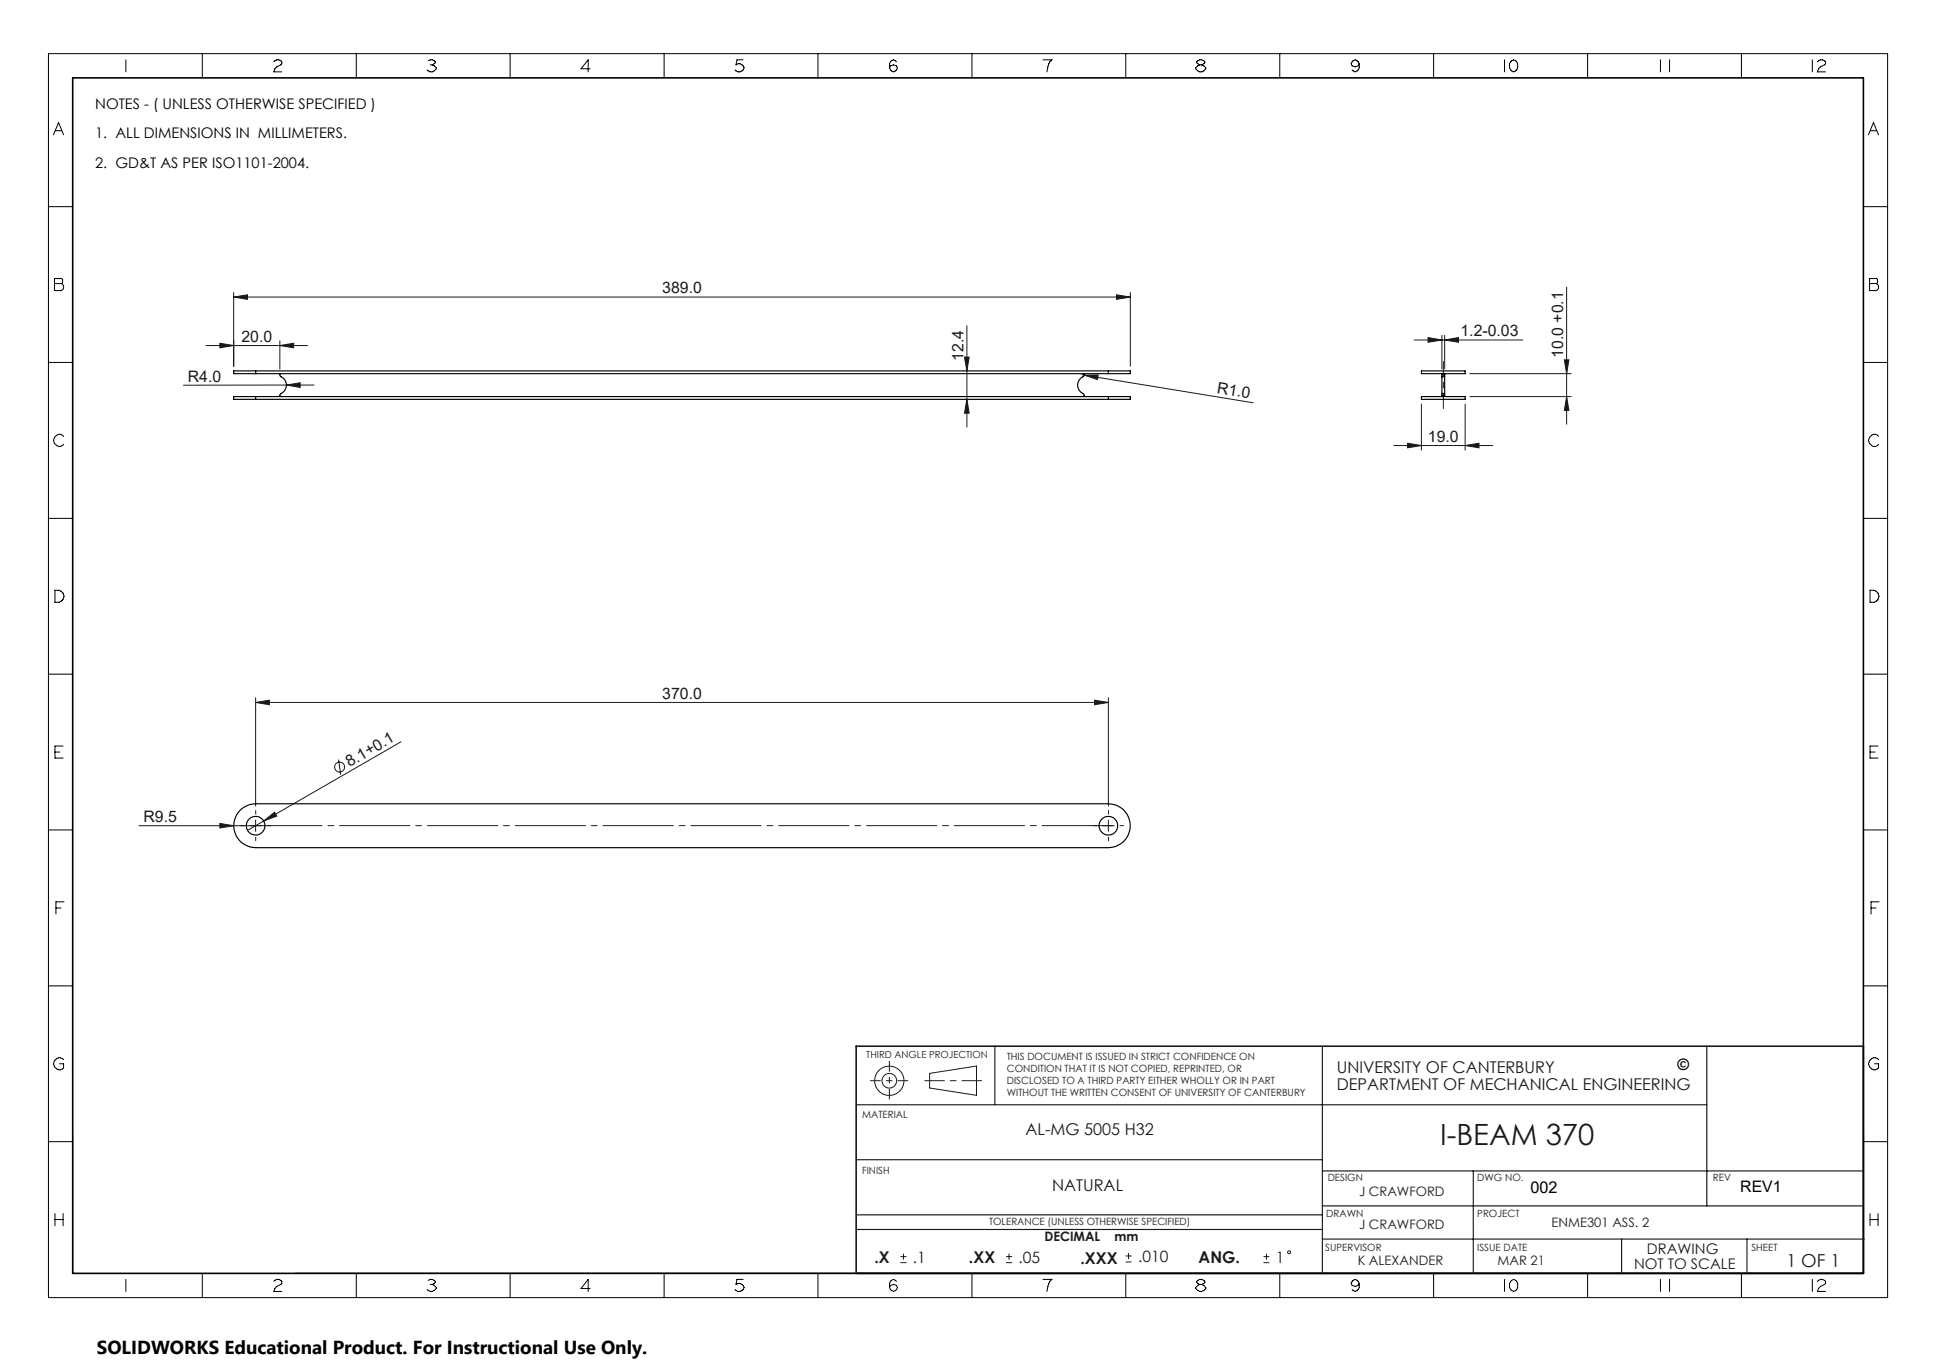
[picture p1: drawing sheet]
<svg xmlns="http://www.w3.org/2000/svg" width="420mm" height="297mm" viewBox="0 0 420 297" stroke-linecap="round" stroke-linejoin="round" font-family="sans-serif">
<g fill="none" stroke="#191924" stroke-width=".22">
<path d="M44.7 75h22M47.7 74.5l3 .5-3 .5zM50.7 64.4l3-.4v.9zM50.7 63.5v15.9M50.7 64.4h194.5M60.7 75l3-.5v1zM60.7 73.9v6.1M209.2 77.5h1.1l-.5 3zM209.8 70.7v21.9M242.2 64l3 .4-3 .5zM245.2 63.5v15.9M306.8 73.8h23.6"/>
<path d="M309.8 73.2l3 .6-3 .5zM312.8 72.7v7.3M313.4 73.8l3-.6v1.1zM313.4 72.7v7.3M339.4 78.1h1l-.5 3zM339.9 62.3v29.7M62.1 83.5l3-.5v1.1zM62.1 83.5l-22.3 .1M62.1 83.5h6M209.8 86.6l.5 3h-1.1zM234.7 81.3l.5 .1M235.2 81.4l3-.1-.1 1z"/>
<path d="M235.2 81.4l36.7 6M302.4 96.7h21.4M305.4 96.2l3 .5-3 .5zM308.4 87.7v9.9M317.9 96.7l3-.5v1zM317.9 87.7v9.9M318.9 81.1h22M318.9 86h22M339.9 86l.5 3h-1zM55.5 152.4l3-.5v1zM55.5 151.4v23.5M55.5 152.4h185"/>
<path d="M237.5 151.9l3 .5-3 .5zM240.5 151.4v23.5M30.2 179.1h26.5M47.7 178.6l3 .5-3 .5zM55.5 177.9v2.5M57.2 178.1l2.3-1.9 .5 .9zM57.2 178.1l-3.5 2.1M73.4 164.8l.5 3.3M87 160.9l-29.8 17.2M239.2 179.1h2.5M240.5 177.9v2.5M201.7 232.9l10.1-1.6v6.3l-10.1-1.6z"/>
<path d="M195.3 273.9h1.3M195.3 272.6h1.3M196 272v1.3M218.3 273.9h1.3M218.3 272.6h1.3M218.9 272v1.3M244.2 273.8h1.3M244.2 272.5h1.3M244.8 271.8v1.4M274.1 273.9h1.3M274.1 272.6h1.3M274.7 272v1.3"/>
<circle cx="73.7" cy="166.4" r="1.08"/>
<circle cx="192.9" cy="234.5" r="3.2"/>
<circle cx="192.9" cy="234.5" r="1.58"/>
<circle cx="279.7" cy="271.7" r=".32"/>
</g>
<path d="M53.5 179.1h189" fill="none" stroke="#191924" stroke-width=".22" stroke-dasharray="15.2 1.3 1.3 1.3" stroke-dashoffset="-1.2"/>
<path d="M313.1 81v-2.6M313.1 88.6v-2.6M53 179.1h-.8M55.5 176.6v-.8M58 179.1h.7M238 179.1h-.8M240.5 176.6v-.8M243 179.1h.7M55.5 181.6v.8M240.5 181.6v.8" fill="none" stroke="#191924" stroke-width=".22" stroke-dasharray="15.2 1.3 1.3 1.3"/>
<path d="M313.1 86v-5" fill="none" stroke="#191924" stroke-width=".22" stroke-dasharray="15.2 1.3 1.3 1.3" stroke-dashoffset="14.6"/>
<g fill="none" stroke="#000" stroke-width=".22">
<path d="M10.5 11.6h399v269.9h-399zM27.3 13v2.6M43.9 11.6v5.3M59.4 13.4a.92 .92 0 0 1 1-.4 .92 .92 0 0 1 .7 .8l-1.5 1.1-.2 .7h1.7M77.3 11.6v5.3M92.9 13.2a.96 .96 0 0 1 1.5 .4l-.6 .5M93.3 14.1h.5M93.8 14.1l.9 .6a1.11 1.11 0 0 1-.9 .9 1.11 1.11 0 0 1-1.1-.4M110.7 11.6v5.3M128 14.9h-2l1.6-1.9v2.6M144.1 11.6v5.3M161.2 13h-1.3l-.2 1.1a1.08 1.08 0 0 1 1.7 .6 1.11 1.11 0 0 1-.8 .9 1.11 1.11 0 0 1-1.1-.4"/>
<path d="M177.4 11.6v5.3M193.2 14.3l.6-.2 .7 .2a.87 .87 0 0 1-.7 1.3 .87 .87 0 0 1-.6-1.3zM194.5 13.4l-.2-.2a.87 .87 0 0 0-1.3 .6v.9M210.9 11.6v5.3M226.2 13h2a3.4 3.4 0 0 0-1.1 2.6M244.2 11.6v5.3M260.3 14.1l-.7-.5a.92 .92 0 0 1 .9-.6 .92 .92 0 0 1 .9 .6l-.7 .5M260.3 14.1l-.9 .6a1.11 1.11 0 0 0 1.1 .9 1.11 1.11 0 0 0 1.1-.9l-.9-.6M260.3 14.1h.4M277.6 11.6v5.3M293.3 13.4l.2-.2a.91 .91 0 0 1 1.4 .6l-.3 .5-.6 .2-.7-.2-.2-.5zM294.9 13.8v.9a.91 .91 0 0 1-1.4 .7l-.2-.2"/>
<path d="M311 11.6v5.3M326.4 13v2.6M327.7 13.4l.2-.2a.87 .87 0 0 1 1.3 .6v.9a.87 .87 0 0 1-1.3 .7l-.4-.7v-.9zM344.4 11.6v5.3M360.2 13v2.6M362.2 13v2.6M377.8 11.6v5.3M393.2 13v2.6M394.3 13.4a1.1 1.1 0 0 1 1.7 0v.4l-1.1 .7-.4 .4-.2 .7h1.7M11.6 29.2l1.1-2.6 1.1 2.6M12 28.4h1.4M405.3 29.2l1.1-2.6 1.1 2.6"/>
<path d="M405.8 28.4h1.3M10.5 44.8h5.3M404.2 44.8h5.3M10.5 78.6h5.3M11.8 60.4h1.6l.2 .2v.7l-.2 .2 .4 .4v.7l-.4 .4h-1.6zM11.8 61.5h1.6M404.2 78.6h5.3M405.6 60.4h1.5l.2 .2v.7l-.2 .2 .4 .4v.7l-.4 .4h-1.5zM405.6 61.5h1.5M13.8 94.7a1.29 1.29 0 0 0-2.1 .3 1.29 1.29 0 0 0 1 1.9h.4l.7-.5M407.5 94.7a1.25 1.25 0 0 0-1.9 .1 1.25 1.25 0 0 0 .4 1.8 .98 .98 0 0 0 1.5-.2M10.5 112.5h5.3"/>
<path d="M404.2 112.5h5.3M11.9 128.1a1.56 1.56 0 0 1 2 1.3 1.57 1.57 0 0 1-2 1.3zM405.7 128.1a1.51 1.51 0 0 1 1.9 1.3 1.55 1.55 0 0 1-1.9 1.3zM10.5 146.3h5.3M404.2 146.3h5.3M11.9 163.2h1.1M13.7 161.9h-1.8v2.6h1.8M405.7 163.2h1.1M407.4 161.9h-1.7v2.6h1.7M10.5 180.1h5.3M12.1 197h1.1M13.9 195.6h-1.8v2.7"/>
<path d="M404.2 180.1h5.3M405.9 197h1.1M407.6 195.6h-1.7v2.7M10.5 213.9h5.3M404.2 213.9h5.3M13.8 229.9a1.26 1.26 0 0 0-1.8 0 1.26 1.26 0 0 0 0 1.8 1.26 1.26 0 0 0 1.8 0v-.9h-.9M407.5 229.9a1.27 1.27 0 0 0-1.8 0 1.27 1.27 0 0 0 0 1.8 1.27 1.27 0 0 0 1.8 0v-.9h-.8M10.5 247.7h5.3M15.8 246.2v30M404.2 247.7h5.3M404.3 246.2v30h-340.3M11.9 263.3v2.6"/>
<path d="M11.9 264.6h1.8M13.7 263.3v2.6M27.3 277.6v2.6M43.9 276.3v5.2M59.4 278a.92 .92 0 0 1 1-.5 .92 .92 0 0 1 .7 .9l-1.1 .7-.4 .4-.2 .7h1.7M77.3 276.3v5.2M92.9 277.8a.95 .95 0 0 1 1.5 .4l-.6 .5M93.3 278.7h.5M93.8 278.7l.9 .6a1.14 1.14 0 0 1-2 .4M110.7 276.3v5.2M128 279.5h-2l1.6-1.9v2.6M144.1 276.3v5.2"/>
<path d="M161.2 277.6h-1.3l-.2 1.1a1.11 1.11 0 0 1 1.7 .6 1.11 1.11 0 0 1-.8 .9 1.11 1.11 0 0 1-1.1-.5M177.4 276.3v5.2M193.2 278.9l.6-.2 .7 .2a.87 .87 0 0 1-.7 1.3 .87 .87 0 0 1-.6-1.3zM194.5 278l-.2-.2a.87 .87 0 0 0-1.3 .6v.9M210.9 276.3v5.2M226.2 277.6h2a3.6 3.6 0 0 0-1.1 2.6M244.2 276.3v5.2M260.3 278.7l-.9 .6a1.12 1.12 0 0 0 1.1 .9 1.12 1.12 0 0 0 1.1-.9l-.4-.4-.5-.2M260.3 278.7h.4M260.3 278.7l-.7-.5a.91 .91 0 0 1 .9-.7 .91 .91 0 0 1 .9 .7l-.7 .5M277.6 276.3v5.2M293.3 278l.2-.2a.91 .91 0 0 1 1.4 .6l-.3 .5-.6 .2-.7-.2-.2-.5z"/>
<path d="M294.9 278.4v.9a.89 .89 0 0 1-.7 .7 .89 .89 0 0 1-.9-.3M311 276.3v5.2M326.4 277.6v2.6M327.7 278l.2-.2a.87 .87 0 0 1 1.3 .6v.9a.88 .88 0 0 1-.8 .9 .88 .88 0 0 1-.9-.9v-.9zM344.4 276.3v5.2M360.2 277.6v2.6M362.2 277.6v2.6M377.8 276.3v5.2M393.2 277.6v2.6M394.3 278a1.1 1.1 0 0 1 1.7 0v.4l-1.1 .7-.4 .4-.2 .7h1.7M405.7 264.6h1.7M405.7 263.3v2.6"/>
<path d="M407.4 263.3v2.6"/>
</g>
<path d="M15.8 16.9h388.4v259.4h-388.4z" fill="none" stroke="#000" stroke-width=".35"/>
<path d="M200.6 234.5h12.3" fill="none" stroke="#191924" stroke-width=".22" stroke-dasharray="15.2 1.3 1.3 1.3" stroke-dashoffset="11"/>
<path d="M188.8 234.5h8.1M192.9 230.3v8.1" fill="none" stroke="#191924" stroke-width=".22" stroke-dasharray="15.2 1.3 1.3 1.3" stroke-dashoffset="13.1"/>
<g fill="none" stroke="#191924" stroke-width=".25">
<path d="M185.7 239.7h184.6M215.8 227v12.7M286.9 227v49.3M370.3 227v34.6M185.7 251.6h101.2M286.9 254h117.3M319.6 254v22.3M185.7 263.6h101.2M185.7 266.7h101.2M286.9 261.6h117.3M286.9 268.8h117.6M351.8 268.8v7.5"/>
<path d="M379 268.8v7.5"/>
</g>
<path d="M404.2 227h-218.5v49.3" fill="none" stroke="#191924" stroke-width=".35"/>
<g fill="#191924">
<path d="M62.1 83.5l3-.5v1.1z"/>
<path d="M47.7 178.6l3 .5-3 .5z"/>
<path d="M57.2 178.1l2.3-1.9 .5 .9z"/>
<path d="M235.2 81.4l3-.1-.1 1z"/>
<path d="M47.7 74.5l3 .5-3 .5zM60.7 75l3-.5v1zM50.7 64.4l3-.4v.9zM242.2 64l3 .4-3 .5zM55.5 152.4l3-.5v1zM237.5 151.9l3 .5-3 .5zM305.4 96.2l3 .5-3 .5zM317.9 96.7l3-.5v1z"/>
<path d="M339.4 78.1h1l-.5 3zM339.9 86l.5 3h-1z"/>
<path d="M209.2 77.5h1.1l-.5 3zM209.8 86.6l.5 3h-1.1z"/>
<path d="M309.8 73.2l3 .6-3 .5zM313.4 73.8l3-.6v1.1z"/>
</g>
<g fill="none" stroke="#000" stroke-width=".25">
<path d="M55.5 80.5h-4.8v.6h4.8M55.5 86h-4.8v.6h4.8M55.5 80.5v.6M55.5 86v.6M55.5 86h185M55.5 86.6h185M55.5 80.5h185M55.5 81.1h185M60.7 81.1l.1 .5a2.14 2.14 0 0 1 1.3 2 2.14 2.14 0 0 1-1.3 1.9l-.1 .5M235.2 81.1l-.1 .5a2.14 2.14 0 0 0-1.3 2 2.14 2.14 0 0 0 1.3 1.9l.1 .5M240.5 80.5h4.7v.6h-4.7M240.5 86h4.7v.6h-4.7"/>
<path d="M240.5 80.5v.6M240.5 86v.6M308.4 80.5h9.5v.6h-9.5zM308.4 86h9.5v.6h-9.5zM312.8 85.4v.4M312.8 81.3v.4M312.8 81.7v3.7M312.8 81.3h.6M312.8 81.1v.2M312.8 85.8v.2M312.8 85.4h.6M312.8 85.8h.6"/>
<path d="M312.8 81.7h.6M313.4 85.4v.4M313.4 81.3v.4M313.4 81.7v3.7M313.4 81.1v.2M313.4 85.8v.2M52.2 175.6a5.3 5.3 0 0 1 3.3-1.2h185a4.8 4.8 0 0 1 4.7 4.7 4.8 4.8 0 0 1-4.7 4.8h-185a4.8 4.8 0 0 1-4.5-3 4.8 4.8 0 0 1 1.2-5.3z"/>
<circle cx="55.4" cy="179.1" r="2.03"/>
<circle cx="240.5" cy="179.1" r="2.03"/>
</g>
<text font-size="6.3" fill="#191924" x="312.4" y="248.4">I-BEAM 370</text>
<text font-size="4.1" x="21" y="293.7">SOLIDWORKS Educational Product. For Instructional Use Only.</text>
<text font-size="3.9" fill="#191924" x="387.5" y="274.9">1 OF 1</text>
<g font-size="3.5" fill="#191924">
<text x="290" y="232.9">UNIVERSITY OF CANTERBURY</text>
<text x="290" y="236.4">DEPARTMENT OF MECHANICAL ENGINEERING</text>
<text x="222.5" y="246.2">AL-MG 5005 H32</text>
<text x="228.3" y="258.4">NATURAL</text>
<text x="189.7" y="273.9">.X</text>
<text x="210.2" y="273.9">.XX</text>
<text x="234.4" y="274.2">.XXX</text>
<text x="260" y="273.9">ANG.</text>
</g>
<text font-size="3.5" x="332" y="258.9">002</text>
<g font-size="3.4" fill="#191924">
<text x="143.7" y="63.7">389.0</text>
<text x="52.4" y="74.2">20.0</text>
<text x="316.8" y="73">1.2-0.03</text>
<text x="339.1" y="77.6" transform="rotate(-90 339.1 77.6)">10.0 +0.1</text>
<text x="40.8" y="82.8">R4.0</text>
<text x="209" y="78.3" transform="rotate(-90 209 78.3)">12.4</text>
<text x="263.9" y="85.3" transform="rotate(9 263.9 85.3)">R1.0</text>
<text x="309.8" y="95.9">19.0</text>
<text x="143.7" y="151.6">370.0</text>
<text x="75.8" y="166.5" transform="rotate(-30 75.8 166.5)">8.1+0.1</text>
<text x="31.1" y="178.4">R9.5</text>
<text x="198" y="273.9">.1</text>
<text x="221" y="273.9">.05</text>
<text x="246.9" y="273.8">.010</text>
<text x="276.8" y="273.9">1</text>
</g>
<g font-size="3.4">
<text x="363.9" y="232.1">©</text>
<text x="377.5" y="258.7">REV1</text>
</g>
<g font-size="3.2">
<text x="20.7" y="23.7">NOTES - ( UNLESS OTHERWISE SPECIFIED )</text>
<text x="20.7" y="30">1. ALL DIMENSIONS IN MILLIMETERS.</text>
<text x="20.7" y="36.4">2. GD&amp;T AS PER ISO1101-2004.</text>
</g>
<g font-size="3.2" fill="#191924">
<text x="354.5" y="275.2">NOT TO SCALE</text>
<text x="357.3" y="272.1">DRAWING</text>
</g>
<g font-size="2.8" fill="#191924">
<text x="294.8" y="259.5">J CRAWFORD</text>
<text x="226.6" y="269.3">DECIMAL</text>
<text x="241.8" y="269.3">mm</text>
<text x="294.8" y="266.6">J CRAWFORD</text>
<text x="336.6" y="266.3">ENME301 ASS. 2</text>
<text x="294.5" y="274.4">K ALEXANDER</text>
<text x="324.9" y="274.5">MAR 21</text>
</g>
<g font-size="2.2" fill="#191924">
<text x="218.4" y="229.9">THIS DOCUMENT IS ISSUED IN STRICT CONFIDENCE ON</text>
<text x="218.4" y="232.5">CONDITION THAT IT IS NOT COPIED, REPRINTED, OR</text>
<text x="218.4" y="235.2">DISCLOSED TO A THIRD PARTY EITHER WHOLLY OR IN PART</text>
<text x="218.4" y="237.8">WITHOUT THE WRITTEN CONSENT OF UNIVERSITY OF CANTERBURY</text>
<text x="187" y="242.6">MATERIAL</text>
<text x="187" y="254.6">FINISH</text>
<text x="288" y="256.2">DESIGN</text>
<text x="320.5" y="256.2">DWG NO.</text>
<text x="371.6" y="256.2">REV</text>
<text x="214.6" y="265.8">TOLERANCE (UNLESS OTHERWISE SPECIFIED)</text>
<text x="287.7" y="264">DRAWN</text>
<text x="320.5" y="264">PROJECT</text>
<text x="287.5" y="271.4">SUPERVISOR</text>
<text x="320.5" y="271.4">ISSUE DATE</text>
<text x="380" y="271.4">SHEET</text>
</g>
<text font-size="2.1" fill="#191924" x="187.9" y="229.6">THIRD ANGLE PROJECTION</text>
</svg>
